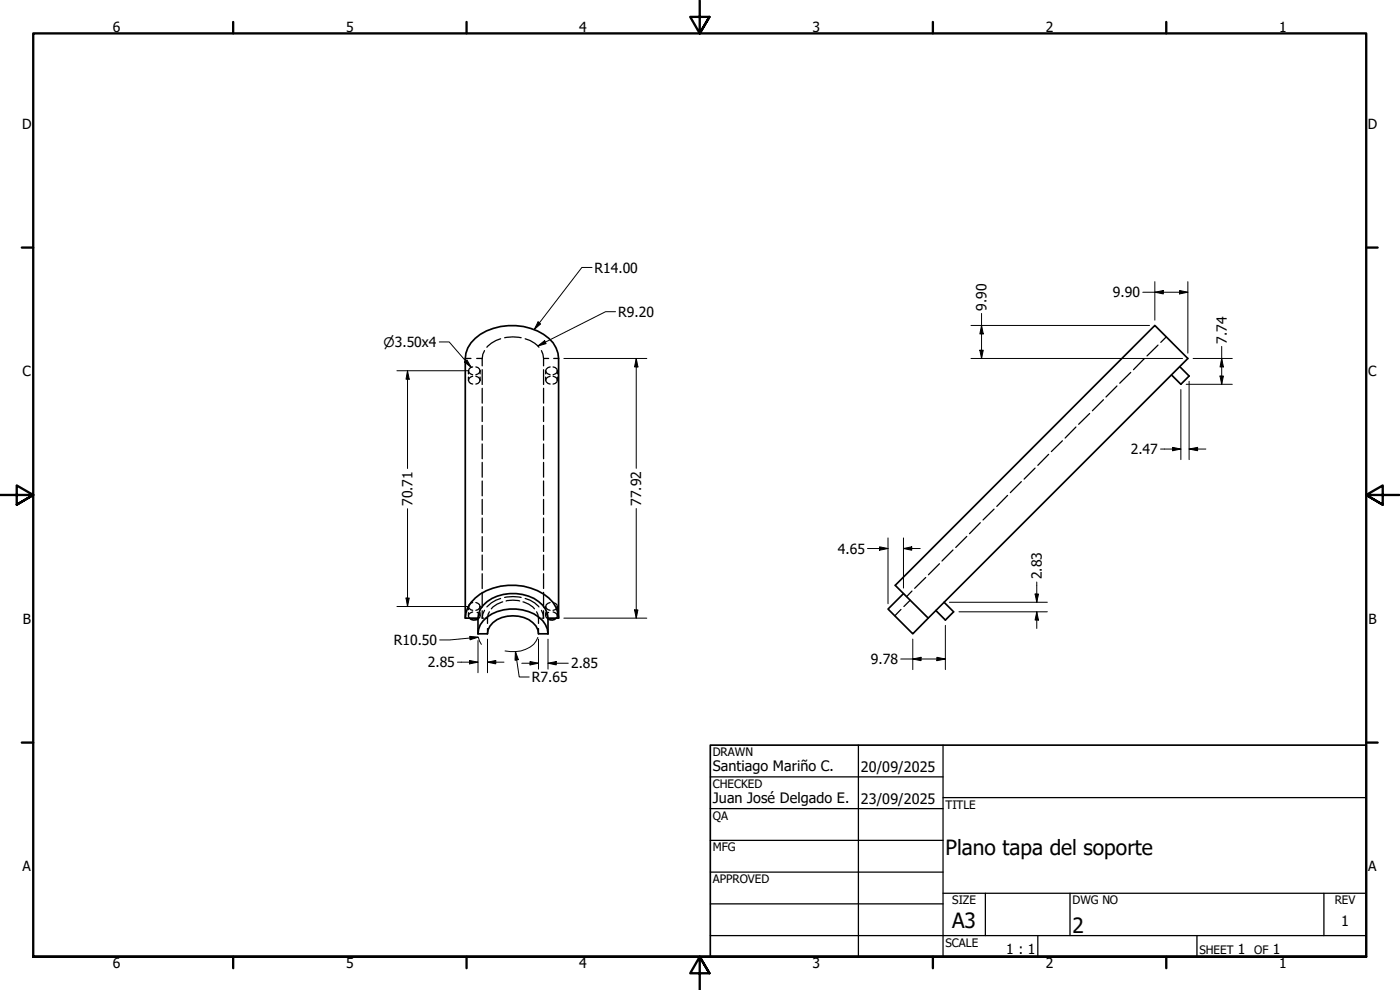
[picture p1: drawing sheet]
<svg xmlns="http://www.w3.org/2000/svg" width="420mm" height="297mm" viewBox="0 0 420 297" stroke-linecap="round" stroke-linejoin="round" font-family="sans-serif">
<!-- layer: Hidden (ANSI) -->
<g fill="none" stroke="#000" stroke-width=".38">
<path d="M139.6 107.6h1.8M140.6 111.2v1M140.6 113.1v1M141.9 112.9l-1.1 .6a1.18 1.18 0 0 0 1.1 1.7M141.9 110.1a1.18 1.18 0 0 0-1.1 1.7l1.1 .6M142.8 112.9l1.1 .6 .2 .6M142.8 110.1l.6 .2 .7 .9M143.1 107.6h1.6v2.2M144.1 114.1l-.7 .9-.6 .2M144.1 111.2l-.2 .6-1.1 .6M144.1 111.2v1M144.1 113.1v1"/>
<path d="M144.7 110.9v4.5M144.7 116.5v4.5M145.4 105.2l-.5 1.1-.2 1.3M150.2 101.6a8.5 8.5 0 0 0-4.1 2.6M151.4 101.3a12.2 12.2 0 0 1 5 0M157.6 101.6a7.6 7.6 0 0 1 4.1 2.6M162.5 105.2l.6 2.4M163.1 107.6h1.6M163.1 107.6v2.2M163.1 110.9v4.5M163.1 116.5v4.5M163.8 111.2v1"/>
<path d="M163.8 113.1v1M165.1 112.9l-1.1 .6a1.18 1.18 0 0 0 1.1 1.7M165.1 110.1a1.18 1.18 0 0 0-1.1 1.7l1.1 .6M166 112.9l1.1 .6 .2 .6M166 110.1l1.1 .6 .2 .5M166.2 107.6h1.4M167.3 114.1l-.2 .5-1.1 .6M167.3 111.2l-.2 .6-1.1 .6M167.3 111.2v1M167.3 113.1v1M331.2 119.9l-3.3 3.3M335.2 115.8l-3.3 3.3"/>
<path d="M339.3 111.7l-3.3 3.3M343.4 107.6l-3.2 3.3M347.5 103.6l-3.3 3.2M350 101.1l-1.6 1.6M144.7 122v4.5M144.7 127.6v4.5M144.7 133.2v4.5M144.7 138.7v4.5M163.1 122v4.5M163.1 127.6v4.5M163.1 133.2v4.5M163.1 138.7v4.5"/>
<path d="M314.7 136.3l-3.2 3.3M318.8 132.3l-3.3 3.2M322.9 128.1l-3.2 3.3M327 124.1l-3.3 3.2M144.7 144.3v4.5M144.7 149.8v4.6M144.7 155.4v4.5M163.1 144.3v4.5M163.1 149.8v4.6M163.1 155.4v4.5M294.2 156.8l-3.2 3.3M298.3 152.8l-3.3 3.2"/>
<path d="M302.4 148.6l-3.3 3.3M306.5 144.5l-3.3 3.3M310.6 140.4l-3.3 3.3M144.7 161v4.5M144.7 166.5v4.6M144.7 172.1v4.5M144.7 177.7v4.5M150.2 179.6a8.5 8.5 0 0 0-4.1 2.5M151.4 179.2a12.2 12.2 0 0 1 5 0M157.6 179.6a7.6 7.6 0 0 1 4.1 2.5M163.1 161v4.5M163.1 166.5v4.6"/>
<path d="M163.1 172.1v4.5M163.1 177.7v4.5M273.7 177.3l-1.6 1.7M277.8 173.3l-3.3 3.2M281.9 169.1l-3.3 3.4M286 165l-3.3 3.3M290.1 161l-3.3 3.3M140.6 182v.9M140.6 183.8v1M141.9 183.6a1.41 1.41 0 0 0-1.3 1.4l.3 .5M141.9 180.8l-1.1 .6a1.18 1.18 0 0 0 1.1 1.7M142.8 180.8l1.1 .6 .2 .6"/>
<path d="M143.2 183.8l.7 .4 .2 .6-.1 .5-.6 .4M144.1 182l-.7 .9-.6 .2M144.1 182v.9M144.1 183.8v1M144.7 185.5h.5M144.7 183.2v2.3M145.4 183.1l-.5 1.1-.2 1.3M145.8 185.5h.5M146.3 185.5v1.6M146.3 188.6v1.6M146.9 183.6l-.6 1.9M150.9 180.6a6.9 6.9 0 0 0-3.5 2.1"/>
<path d="M151.9 180.3a8.3 8.3 0 0 1 4.1 0M157 180.6a6.9 6.9 0 0 1 3.4 2.1M161 183.6l.6 1.9M161.6 185.5v1.6M161.6 188.6v1.6M161.6 185.5h.5M162.5 183.1l.6 2.4M162.6 185.5h.5M163.1 183.2v2.3M163.8 182v.9M163.8 183.8v1M164.7 183.8l-.7 .4-.2 .6 .7 .9"/>
<path d="M165.1 180.8l-1.1 .6a1.18 1.18 0 0 0 1.1 1.7M166 183.6a1.41 1.41 0 0 1 1.3 1.4l-.4 .5M166 180.8l1.1 .6 .2 .6M167.3 182l-.2 .5-1.1 .6M167.3 182v.9M167.3 183.8v1M270.4 182.9l-1.9 1.9M273.2 180.1l-1.9 1.9"/>
</g>
<!-- layer: Visible (ANSI) -->
<path d="M354.1 110l2.8 2.8-2.5 2.5-2.8-2.8M271.1 178.1l-4.6 4.6 7.4 7.5 82.6-82.6-9.9-10-77.9 78 9.9 9.9M139.6 185.5a9.7 9.7 0 0 1 6.4-8.3 17.4 17.4 0 0 1 20 3.6l.9 1.5 .5 1.6 .2 1.6M140.9 185.5a2.04 2.04 0 0 0 2.5 .2M143.4 190.2h2.9a6.2 6.2 0 0 1 5.9-5.3 8.9 8.9 0 0 1 8.6 2.9l.6 1.2 .2 1.2h2.9M143.4 185.5a7.7 7.7 0 0 1 5.8-6.6 13.2 13.2 0 0 1 13.7 2.7l1.4 2.5 .2 1.4M143.4 190.2a7.7 7.7 0 0 1 5.8-6.7 13.2 13.2 0 0 1 13.7 2.7l1.4 2.6 .2 1.4M143.4 185.5h-3.8v-77.9a9.7 9.7 0 0 1 6.4-8.3 17.4 17.4 0 0 1 20 3.6l.9 1.5 .5 1.6 .2 1.6v77.9h-3.1M143.4 185.5v4.7M164.5 185.5v4.7M166.9 185.5a1.94 1.94 0 0 1-2.4 .2M283.3 180.7l2.9 2.9-2.5 2.4-2.8-2.8" fill="none" stroke="#000" stroke-width=".51"/>
<!-- layer: Border (ANSI) -->
<g fill="none" stroke="#000" stroke-width=".7">
<path d="M70 6.6v3.4M140 6.6v3.4M210 0v10l-2.9-4.9h5.8l-2.9 4.9 2.9-4.9M280 6.6v3.4M350 6.6v3.4M6.5 74.3h3.5M410 74.3h3.4M0 148.5h10l-5-2.8v5.7l5-2.9-5 2.9M420 148.5h-10l5-2.8v5.7l-5-2.9 5 2.9M6.5 222.8h3.5M410 222.8h3.4M10 287.1v-277.1h400v277.1h-400h400"/>
<path d="M70 287.1v3.4M140 287.1v3.4M212.9 292l-2.9-4.9 2.9 4.9h-5.8l2.9-4.9v9.9M280 287.1v3.4M350 287.1v3.4"/>
</g>
<!-- layer: Title (ANSI) -->
<g fill="none" stroke="#000" stroke-width=".38">
<path d="M213.2 233.1h69.8M257.6 223.6v63.5M283 239.3h127M283 223.6v63.5M213.2 242.6h69.8M213.2 252.1h69.8M213.2 261.7h69.8M213.2 271.2h69.8M283 268h127M295.7 268v12.7M321.1 268v12.7M397.3 268v12.7"/>
<path d="M213.2 280.7h196.8M311.5 280.7v6.4M359.2 280.7v6.4"/>
</g>
<path d="M213.2 223.6h196.8v63.5h-196.8z" fill="none" stroke="#000" stroke-width=".51"/>
<!-- layer: Dimension (ANSI) -->
<g fill="none" stroke="#000" stroke-width=".3">
<path d="M161.5 96.6l.7 .6-1.9 1.7zM177.7 80.2h-3.1l-14.3 18.7M184.7 93.5h-3l-20.3 10.3M291.4 97.6h53.6M294.6 97.6l.5 2.6h-1zM294.6 94v13.6M343 87.7h13.5M346.6 87.7l2.5-.5v1zM346.6 84.5v11.6M354 87.2l2.5 .5-2.5 .5zM356.5 84.5v21.5M119.1 111.2h21.6"/>
<path d="M122.3 111.2l.5 2.6h-.9zM122.3 111.2v29.4M131.8 102.6h3l6.6 7.6M139.4 108.6l.7-.6 1.3 2.2zM161.4 103.8l2-1.6 .5 .9zM169.2 107.6h24.9M190.9 107.6l.6 2.5h-1.1zM190.9 107.6v32.9M291.4 107.6h63.5M294.1 105.1h1l-.5 2.5zM354.4 116.9v21M356 115.3h13.8"/>
<path d="M356.9 114.4v23.5M358.1 107.6h11.7M366.1 112.8h1.1l-.6 2.5zM366.6 107.6l.6 2.5h-1.1zM366.6 103.9v11.4M348.3 134.7h6.1M351.9 134.2l2.5 .5-2.5 .5zM356.9 134.7l2.5-.5v1zM356.9 134.7h5M122.3 152.6v29.4M190.9 152.6v32.9M121.9 179.4h.9l-.5 2.6z"/>
<path d="M260.3 164.6h6.2M264 164.1l2.5 .5-2.5 .5zM266.5 161.4v19.8M271.1 164.6l2.5-.5v1zM271.1 164.6h5.1M271.1 161.4v15.1M310.6 178.2h1.1l-.6 2.5zM311.1 174.6v6.1M119.1 182h21.6M137.3 198.7h6.1M140.9 198.2l2.5 .5-2.5 .5zM141 190.9l2.5 .3-2.4 .7z"/>
<path d="M143.4 192.2v9.7M143.5 191.2l-8.5 .8h-3M143.6 191.2l.9 2.1M146.3 198.7l2.5-.5v1zM146.3 198.7h5M146.3 191.8v10.1M154.7 195.5l.9 2.4-1 .2zM154.7 195.5l1.1 7.6h3M156.6 199h5M159.1 198.5l2.5 .5-2.5 .5zM161.4 191.2a7.5 7.5 0 0 1-8.2 4.3l-1.6-.2M161.6 191.8v9"/>
<path d="M164.5 199l2.4-.5v1zM164.5 199h6.1M164.5 191.8v9M169.2 185.5h24.9M190.4 183h1.1l-.6 2.5zM270.3 197.7h13.4M273.9 197.7l2.5-.5v1zM273.9 191.8v9.1M281.2 197.2l2.5 .5-2.5 .5zM283.7 187.6v13.3M284.9 180.7h29.4M287.8 183.6h26.5"/>
<path d="M311.1 183.6l.6 2.4h-1.1zM311.1 183.6v5"/>
</g>
<g fill="#000">
<path d="M161.5 96.6l.7 .6-1.9 1.7zM346.6 87.7l2.5-.5v1zM354 87.2l2.5 .5-2.5 .5zM122.3 111.2l.5 2.6h-.9zM139.4 108.6l.7-.6 1.3 2.2zM161.4 103.8l2-1.6 .5 .9zM190.9 107.6l.6 2.5h-1.1zM294.1 105.1h1l-.5 2.5zM294.6 97.6l.5 2.6h-1zM366.1 112.8h1.1l-.6 2.5zM366.6 107.6l.6 2.5h-1.1zM351.9 134.2l2.5 .5-2.5 .5z"/>
<path d="M356.9 134.7l2.5-.5v1zM121.9 179.4h.9l-.5 2.6zM264 164.1l2.5 .5-2.5 .5zM271.1 164.6l2.5-.5v1zM310.6 178.2h1.1l-.6 2.5zM140.9 198.2l2.5 .5-2.5 .5zM141 190.9l2.5 .3-2.4 .7zM146.3 198.7l2.5-.5v1zM154.7 195.5l.9 2.4-1 .2zM159.1 198.5l2.5 .5-2.5 .5zM164.5 199l2.4-.5v1zM190.4 183h1.1l-.6 2.5z"/>
<path d="M273.9 197.7l2.5-.5v1zM281.2 197.2l2.5 .5-2.5 .5zM311.1 183.6l.6 2.4h-1.1z"/>
</g>
<g font-size="6.3">
<text x="283.8" y="256.5">Plano tapa del soporte</text>
<text x="285.8" y="278.6">A3</text>
<text x="321.9" y="280">2</text>
</g>
<g font-size="4.3">
<text x="213.9" y="231.4">Santiago Mariño C.</text>
<text x="258.4" y="231.6">20/09/2025</text>
<text x="213.9" y="240.9">Juan José Delgado E.</text>
<text x="258.4" y="241.2">23/09/2025</text>
<text x="402.5" y="277.9">1</text>
</g>
<g font-size="4.2">
<text x="33.8" y="9.6">6</text>
<text x="103.9" y="9.6">5</text>
<text x="173.9" y="9.6">4</text>
<text x="243.8" y="9.6">3</text>
<text x="313.9" y="9.6">2</text>
<text x="383.9" y="9.6">1</text>
<text x="6.7" y="38.7">D</text>
<text x="410.5" y="38.7">D</text>
<text x="178.4" y="81.8">R14.00</text>
<text x="334" y="89.2">9.90</text>
<text x="185.5" y="95">R9.20</text>
<text x="296.1" y="93.3" transform="rotate(-90 296.1 93.3)">9.90</text>
<text x="368.2" y="103.2" transform="rotate(-90 368.2 103.2)">7.74</text>
<text x="6.8" y="113">C</text>
<text x="410.7" y="113">C</text>
<text x="339.3" y="136.3">2.47</text>
<text x="123.8" y="151.8" transform="rotate(-90 123.8 151.8)">70.71</text>
<text x="192.5" y="151.8" transform="rotate(-90 192.5 151.8)">77.92</text>
<text x="251.5" y="166.1">4.65</text>
<text x="312.7" y="173.8" transform="rotate(-90 312.7 173.8)">2.83</text>
<text x="6.9" y="187.2">B</text>
<text x="410.7" y="187.2">B</text>
<text x="118.2" y="193.5">R10.50</text>
<text x="128.4" y="200.2">2.85</text>
<text x="171.4" y="200.5">2.85</text>
<text x="261.4" y="199.2">9.78</text>
<text x="159.6" y="204.6">R7.65</text>
<text x="6.8" y="261.4">A</text>
<text x="410.7" y="261.4">A</text>
<text x="302" y="286.3">1 : 1</text>
<text x="371.5" y="286.2">1</text>
<text x="382" y="286.2">1</text>
<text x="33.8" y="290.5">6</text>
<text x="103.9" y="290.5">5</text>
<text x="173.9" y="290.5">4</text>
<text x="243.8" y="290.5">3</text>
<text x="313.9" y="290.5">2</text>
<text x="383.9" y="290.5">1</text>
</g>
<text font-size="3.9" x="115.1" y="104.1">⌀3.50x4</text>
<g font-size="3.5">
<text x="213.9" y="226.9">DRAWN</text>
<text x="213.9" y="236.4">CHECKED</text>
<text x="213.9" y="245.9">QA</text>
<text x="283.8" y="242.6">TITLE</text>
<text x="213.9" y="255.4">MFG</text>
<text x="213.9" y="265">APPROVED</text>
<text x="285.8" y="271.3">SIZE</text>
<text x="321.9" y="271.3">DWG NO</text>
<text x="400.6" y="271.3">REV</text>
<text x="283.8" y="284">SCALE</text>
<text x="360" y="286.2">SHEET</text>
<text x="376.4" y="286.2">OF</text>
</g>
</svg>
